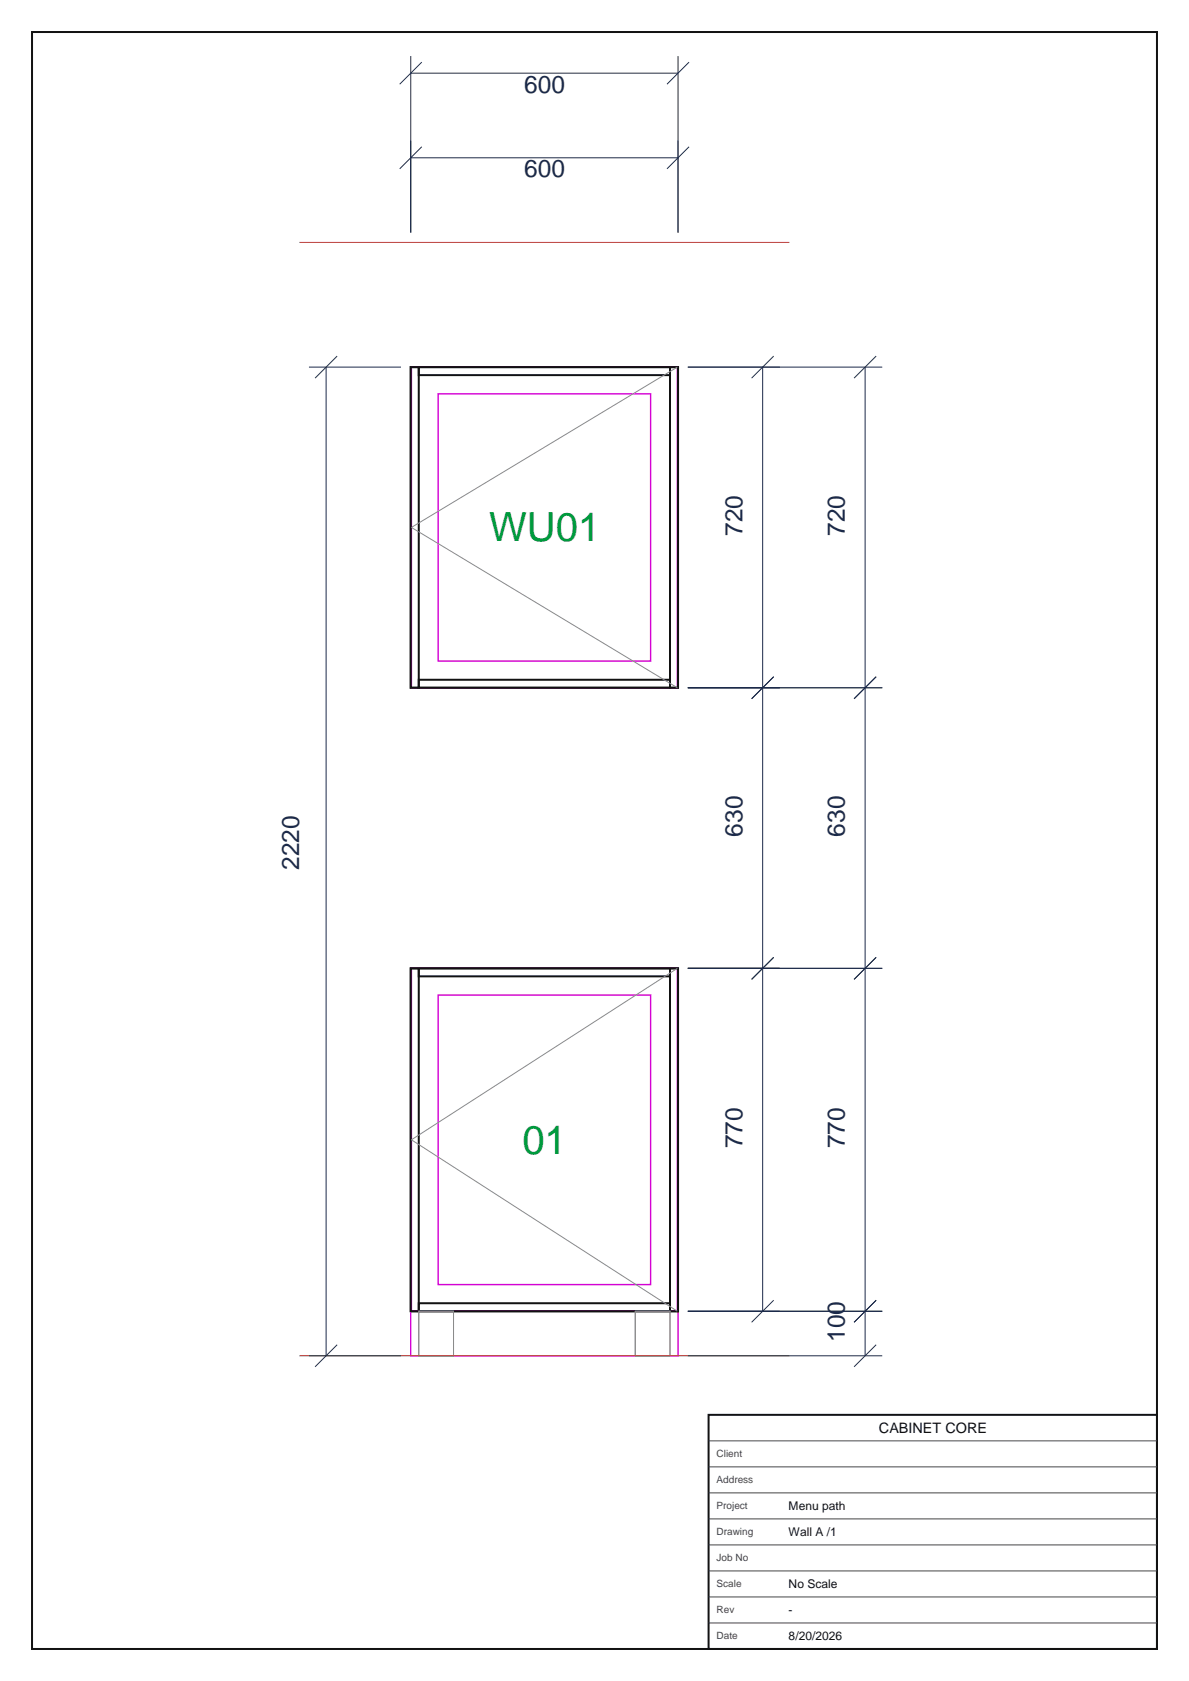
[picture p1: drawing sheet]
<svg xmlns="http://www.w3.org/2000/svg" width="297mm" height="420mm" viewBox="0 0 297 420" stroke-linecap="round" stroke-linejoin="round" font-family="sans-serif">
<path d="M8 8h281v404h-281zM102.6 91.7h2v80.1h-2zM102.6 91.7h66.8v80.1h-66.8zM104.6 91.7h62.8v2h-62.8zM167.4 91.7h2v80.1h-2zM104.6 169.8h62.8v2h-62.8zM102.6 241.9h2v85.7h-2zM102.6 241.9h66.8v85.7h-66.8zM104.6 241.9h62.8v2h-62.8zM167.4 241.9h2v85.7h-2zM104.6 325.6h62.8v2h-62.8zM177 353.5h112v58.5h-112z" fill="none" stroke="#121212" stroke-width=".5"/>
<path d="M102.8 91.7h66.4v80.1h-66.4zM109.4 98.4h53.1v66.8h-53.1zM102.8 241.9h66.4v85.7h-66.4zM109.4 248.6h53.1v72.3h-53.1zM102.6 327.6h66.8v11.1h-66.8z" fill="none" stroke="#d400d4" stroke-width=".35"/>
<path d="M169.2 91.7l-66.4 40.1 66.4 40M169.2 241.9l-66.4 42.9 66.4 42.8M104.6 327.6h8.7v11.1h-8.7zM158.7 327.6h8.7v11.1h-8.7z" fill="none" stroke="#8a8a8a" stroke-width=".25"/>
<path d="M74.8 60.6h122.4M74.8 338.7h122.4" fill="none" stroke="#bf382b" stroke-width=".25"/>
<g fill="none" stroke="#1c294a" stroke-width=".25">
<path d="M102.6 14v44.1M102.6 18.3h66.8M105.4 15.5l-5.6 5.5M169.4 14v44.1M172.1 15.5l-5.5 5.5M102.6 39.4h66.8M105.4 36.7l-5.6 5.5M172.1 36.7l-5.5 5.5M77.2 91.7h23M81.5 91.7v247M84.2 89l-5.5 5.5M171.8 91.7h48.6"/>
<path d="M190.5 91.7v235.9M193.3 89l-5.5 5.5M216.1 91.7v247M218.9 89l-5.6 5.5M171.8 171.8h48.6M193.3 169.1l-5.5 5.5M218.9 169.1l-5.6 5.5M193.3 239.2l-5.5 5.5M218.9 239.2l-5.6 5.5M171.8 241.9h48.6M77.2 338.7h23M84.2 336l-5.5 5.5"/>
<path d="M171.8 327.6h48.6M171.8 338.7h48.6M193.3 324.9l-5.5 5.5M218.9 336l-5.6 5.5M218.9 324.9l-5.6 5.5"/>
</g>
<path d="M177 360h112M177 366.5h112M177 373h112M177 379.5h112M177 386h112M177 392.5h112M177 399h112M177 405.5h112" fill="none" stroke="#454545" stroke-width=".25"/>
<g font-size="10" fill="#009a3d">
<text x="122.2" y="135.3">WU01</text>
<text x="130.5" y="288.3">01</text>
</g>
<g font-size="6.1" fill="#1b2a4a">
<text x="130.9" y="23.2">600</text>
<text x="130.9" y="44.3">600</text>
<text x="185.5" y="133.9" transform="rotate(-90 185.5 133.9)">720</text>
<text x="211" y="133.9" transform="rotate(-90 211 133.9)">720</text>
<text x="185.5" y="209" transform="rotate(-90 185.5 209)">630</text>
<text x="211" y="209" transform="rotate(-90 211 209)">630</text>
<text x="74.7" y="217.4" transform="rotate(-90 74.7 217.4)">2220</text>
<text x="185.5" y="286.9" transform="rotate(-90 185.5 286.9)">770</text>
<text x="211" y="286.9" transform="rotate(-90 211 286.9)">770</text>
<text x="211" y="335.3" transform="rotate(-90 211 335.3)">100</text>
</g>
<text font-size="3.6" fill="#111" x="219.6" y="358">CABINET CORE</text>
<g font-size="3" fill="#111">
<text x="197" y="377.3">Menu path</text>
<text x="197" y="383.8">Wall A /1</text>
<text x="197" y="396.8">No Scale</text>
<text x="197" y="403.3">-</text>
<text x="197" y="409.8">8/20/2026</text>
</g>
<g font-size="2.5" fill="#444">
<text x="179" y="364.1">Client</text>
<text x="179" y="370.6">Address</text>
<text x="179" y="377.1">Project</text>
<text x="179" y="383.6">Drawing</text>
<text x="179" y="390.1">Job No</text>
<text x="179" y="396.6">Scale</text>
<text x="179" y="403.1">Rev</text>
<text x="179" y="409.6">Date</text>
</g>
</svg>
